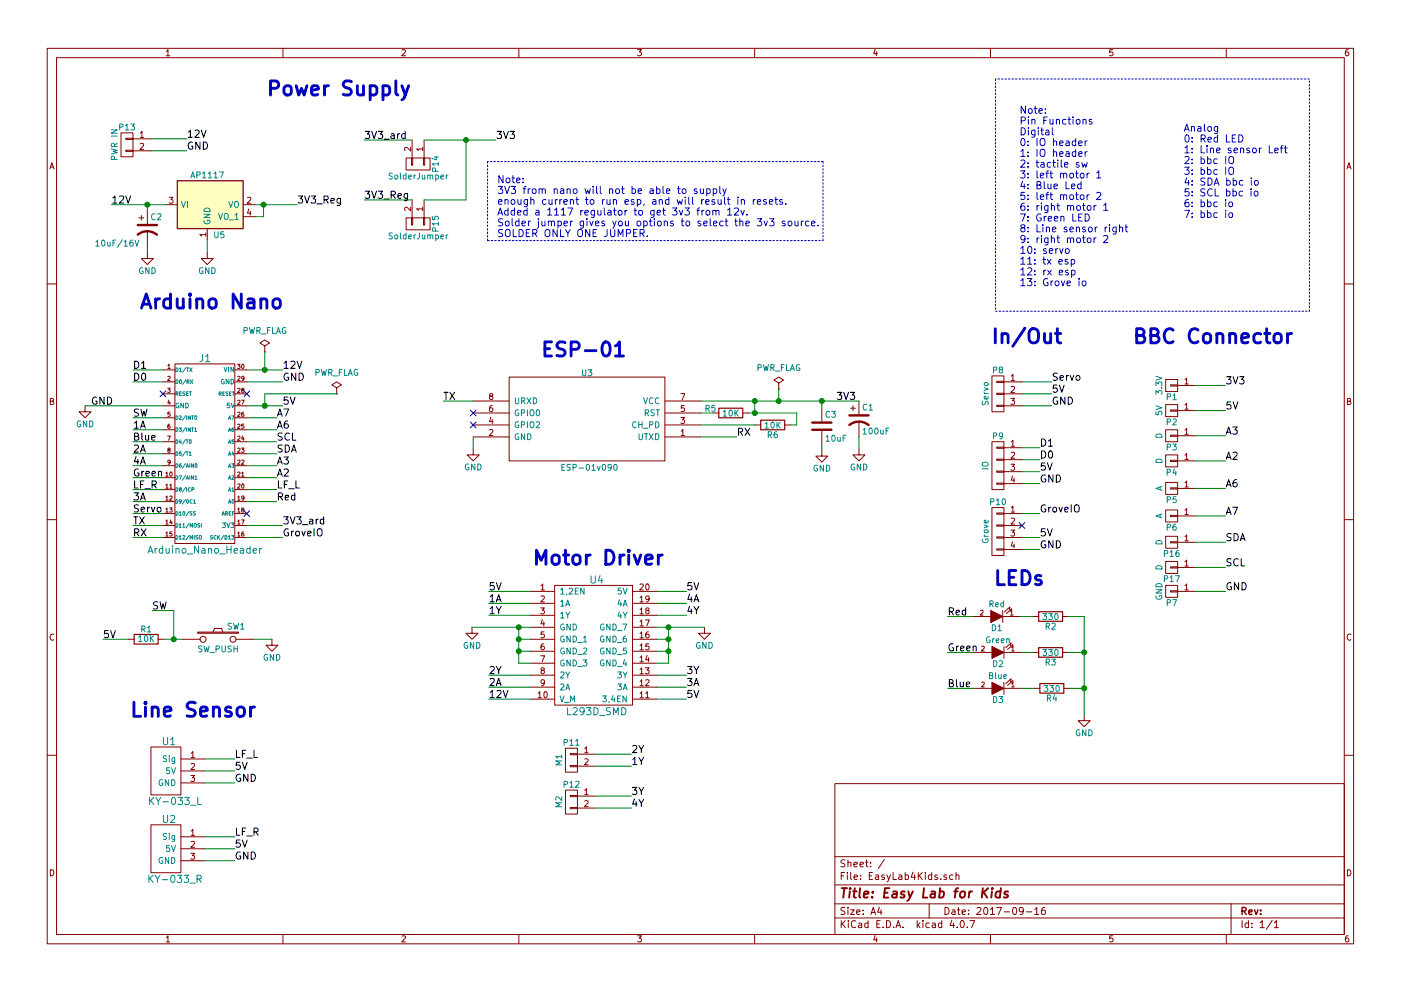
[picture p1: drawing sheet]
EESchema Schematic File Version 2
LIBS:EasyLab4Kids-rescue
LIBS:power
LIBS:device
LIBS:transistors
LIBS:conn
LIBS:linear
LIBS:regul
LIBS:74xx
LIBS:cmos4000
LIBS:adc-dac
LIBS:memory
LIBS:xilinx
LIBS:microcontrollers
LIBS:dsp
LIBS:microchip
LIBS:analog_switches
LIBS:motorola
LIBS:texas
LIBS:intel
LIBS:audio
LIBS:interface
LIBS:digital-audio
LIBS:philips
LIBS:display
LIBS:cypress
LIBS:siliconi
LIBS:opto
LIBS:atmel
LIBS:contrib
LIBS:valves
LIBS:w_connectors
LIBS:ESP8266
LIBS:EasyLab4Kids-cache
EELAYER 25 0
EELAYER END
$Descr A4 11693 8268
encoding utf-8
Sheet 1 1
Title "Easy Lab for Kids"
Date "2017-09-16"
Rev ""
Comp ""
Comment1 ""
Comment2 ""
Comment3 ""
Comment4 ""
$EndDescr
$Comp
L Arduino_Nano_Header J1
U 1 1
P 1710 3780
F 0 "J1" H 1710 4580 60  0000 C CNN
F 1 "Arduino_Nano_Header" H 1710 2980 60  0000 C CNN
F 2 "EasyLabs4Kids:arduino_nano_header" H 1710 3780 60  0001 C CNN
F 3 "" H 1710 3780 60  0000 C CNN
	1    1710 3780
	1    0    0    -1  
$EndComp
$Comp
L ESP-01v090 U3
U 1 1
P 4900 3490
F 0 "U3" H 4900 3110 50  0000 C CNN
F 1 "ESP-01v090" H 4880 3900 50  0000 C CNN
F 2 "EasyLabs4Kids:ESP-01_SilkScreen" H 4900 3490 50  0001 C CNN
F 3 "" H 4900 3490 50  0001 C CNN
	1    4900 3490
	-1   0    0    1   
$EndComp
$Comp
L LED-RESCUE-EasyLab4Kids D1
U 1 1
P 8320 5140
F 0 "D1" H 8320 5240 50  0000 C CNN
F 1 "Red" H 8320 5040 50  0000 C CNN
F 2 "EasyLabs4Kids:LED-5MM" H 8320 5140 50  0001 C CNN
F 3 "" H 8320 5140 50  0000 C CNN
	1    8320 5140
	-1   0    0    1   
$EndComp
$Comp
L LED-RESCUE-EasyLab4Kids D2
U 1 1
P 8330 5440
F 0 "D2" H 8330 5540 50  0000 C CNN
F 1 "Green" H 8330 5340 50  0000 C CNN
F 2 "EasyLabs4Kids:LED-5MM" H 8330 5440 50  0001 C CNN
F 3 "" H 8330 5440 50  0000 C CNN
	1    8330 5440
	-1   0    0    1   
$EndComp
$Comp
L LED-RESCUE-EasyLab4Kids D3
U 1 1
P 8330 5740
F 0 "D3" H 8330 5840 50  0000 C CNN
F 1 "Blue" H 8330 5640 50  0000 C CNN
F 2 "EasyLabs4Kids:LED-5MM" H 8330 5740 50  0001 C CNN
F 3 "" H 8330 5740 50  0000 C CNN
	1    8330 5740
	-1   0    0    1   
$EndComp
$Comp
L R R2
U 1 1
P 8770 5140
F 0 "R2" V 8850 5140 50  0000 C CNN
F 1 "330" V 8770 5140 50  0000 C CNN
F 2 "EasyLabs4Kids:C_0805_HandSoldering" V 8700 5140 50  0001 C CNN
F 3 "" H 8770 5140 50  0000 C CNN
	1    8770 5140
	0    1    1    0   
$EndComp
$Comp
L R R3
U 1 1
P 8770 5440
F 0 "R3" V 8850 5440 50  0000 C CNN
F 1 "330" V 8770 5440 50  0000 C CNN
F 2 "EasyLabs4Kids:C_0805_HandSoldering" V 8700 5440 50  0001 C CNN
F 3 "" H 8770 5440 50  0000 C CNN
	1    8770 5440
	0    1    1    0   
$EndComp
$Comp
L R R4
U 1 1
P 8780 5740
F 0 "R4" V 8860 5740 50  0000 C CNN
F 1 "330" V 8780 5740 50  0000 C CNN
F 2 "EasyLabs4Kids:C_0805_HandSoldering" V 8710 5740 50  0001 C CNN
F 3 "" H 8780 5740 50  0000 C CNN
	1    8780 5740
	0    1    1    0   
$EndComp
$Comp
L SW_PUSH SW1
U 1 1
P 1820 5330
F 0 "SW1" H 1970 5440 50  0000 C CNN
F 1 "SW_PUSH" H 1820 5250 50  0000 C CNN
F 2 "EasyLabs4Kids:PCB_PUSH_edit" H 1820 5330 50  0001 C CNN
F 3 "" H 1820 5330 50  0000 C CNN
	1    1820 5330
	1    0    0    -1  
$EndComp
$Comp
L KY-033 U1
U 1 1
P 1510 6430
F 0 "U1" H 1410 6680 60  0000 C CNN
F 1 "KY-033_L" H 1460 6180 60  0000 C CNN
F 2 "EasyLabs4Kids:Pin_Header_Straight_1x03" H 1510 6430 60  0001 C CNN
F 3 "" H 1510 6430 60  0001 C CNN
	1    1510 6430
	1    0    0    -1  
$EndComp
$Comp
L KY-033 U2
U 1 1
P 1510 7080
F 0 "U2" H 1410 7330 60  0000 C CNN
F 1 "KY-033_R" H 1460 6830 60  0000 C CNN
F 2 "EasyLabs4Kids:Pin_Header_Straight_1x03" H 1510 7080 60  0001 C CNN
F 3 "" H 1510 7080 60  0001 C CNN
	1    1510 7080
	1    0    0    -1  
$EndComp
$Comp
L CONN_01X03 P8
U 1 1
P 8330 3280
F 0 "P8" H 8330 3480 50  0000 C CNN
F 1 "Servo" V 8430 3280 50  0000 C CNN
F 2 "EasyLabs4Kids:Pin_Header_Straight_1x03" H 8330 3280 50  0001 C CNN
F 3 "" H 8330 3280 50  0000 C CNN
	1    8330 3280
	-1   0    0    -1  
$EndComp
$Comp
L CONN_01X02 P11
U 1 1
P 4770 6340
F 0 "P11" H 4770 6490 50  0000 C CNN
F 1 "M1" V 4870 6340 50  0000 C CNN
F 2 "EasyLabs4Kids:mkds_1,5-2" H 4770 6340 50  0001 C CNN
F 3 "" H 4770 6340 50  0000 C CNN
	1    4770 6340
	-1   0    0    -1  
$EndComp
$Comp
L CONN_01X02 P12
U 1 1
P 4770 6690
F 0 "P12" H 4770 6840 50  0000 C CNN
F 1 "M2" V 4870 6690 50  0000 C CNN
F 2 "EasyLabs4Kids:mkds_1,5-2" H 4770 6690 50  0001 C CNN
F 3 "" H 4770 6690 50  0000 C CNN
	1    4770 6690
	-1   0    0    -1  
$EndComp
$Comp
L CONN_01X04 P9
U 1 1
P 8330 3880
F 0 "P9" H 8330 4130 50  0000 C CNN
F 1 "IO" V 8430 3880 50  0000 C CNN
F 2 "EasyLabs4Kids:Pin_Header_Straight_1x04" H 8330 3880 50  0001 C CNN
F 3 "" H 8330 3880 50  0000 C CNN
	1    8330 3880
	-1   0    0    -1  
$EndComp
$Comp
L GND #PWR01
U 1 1
P 710 3380
F 0 "#PWR01" H 710 3130 50  0001 C CNN
F 1 "GND" H 710 3230 50  0000 C CNN
F 2 "" H 710 3380 50  0000 C CNN
F 3 "" H 710 3380 50  0000 C CNN
	1    710  3380
	1    0    0    -1  
$EndComp
Text Label 760  3380 0    60   ~ 0
GND
Text Label 2360 3180 0    60   ~ 0
GND
Text Label 2360 3080 0    60   ~ 0
12V
NoConn ~ 2060 3280
NoConn ~ 1360 3280
Text Label 2360 3380 0    60   ~ 0
5V
NoConn ~ 2060 4280
Text Label 6980 3340 0    60   ~ 0
3V3
Text Label 6150 3640 0    60   ~ 0
RX
Text Label 3700 3340 0    60   ~ 0
TX
NoConn ~ 3950 3440
NoConn ~ 3950 3540
$Comp
L GND #PWR02
U 1 1
P 3950 3740
F 0 "#PWR02" H 3950 3490 50  0001 C CNN
F 1 "GND" H 3950 3590 50  0000 C CNN
F 2 "" H 3950 3740 50  0000 C CNN
F 3 "" H 3950 3740 50  0000 C CNN
	1    3950 3740
	1    0    0    -1  
$EndComp
Text Label 1110 4380 0    60   ~ 0
TX
Text Label 1110 4480 0    60   ~ 0
RX
$Comp
L R R5
U 1 1
P 6100 3440
F 0 "R5" V 6060 3270 50  0000 C CNN
F 1 "10K" V 6100 3440 50  0000 C CNN
F 2 "EasyLabs4Kids:C_0805_HandSoldering" V 6030 3440 50  0001 C CNN
F 3 "" H 6100 3440 50  0000 C CNN
	1    6100 3440
	0    1    1    0   
$EndComp
$Comp
L R R6
U 1 1
P 6450 3540
F 0 "R6" V 6530 3540 50  0000 C CNN
F 1 "10K" V 6450 3540 50  0000 C CNN
F 2 "EasyLabs4Kids:C_0805_HandSoldering" V 6380 3540 50  0001 C CNN
F 3 "" H 6450 3540 50  0000 C CNN
	1    6450 3540
	0    1    1    0   
$EndComp
Text Label 1960 6430 0    60   ~ 0
5V
Text Label 1960 7080 0    60   ~ 0
5V
Text Label 1960 6530 0    60   ~ 0
GND
Text Label 1960 7180 0    60   ~ 0
GND
Text Label 1960 6330 0    60   ~ 0
LF_L
Text Label 2310 4080 0    60   ~ 0
LF_L
Text Label 1960 6980 0    60   ~ 0
LF_R
Text Label 1110 4080 0    60   ~ 0
LF_R
Text Notes 8510 2380 0    60   ~ 0
Note:\nPin Functions\nDigital\n0: IO header\n1: IO header\n2: tactile sw\n3: left motor 1\n4: Blue Led\n5: left motor 2\n6: right motor 1\n7: Green LED\n8: Line sensor right\n9: right motor 2\n10: servo\n11: tx esp\n12: rx esp\n13: Grove io
Text Label 8780 3280 0    60   ~ 0
5V
Text Label 8780 3380 0    60   ~ 0
GND
Text Label 1110 4280 0    60   ~ 0
Servo
Text Label 1110 3580 0    60   ~ 0
1A
Text Label 1110 3780 0    60   ~ 0
2A
Text Label 1110 4180 0    60   ~ 0
3A
Text Label 1110 3880 0    60   ~ 0
4A
Text Label 1110 3480 0    60   ~ 0
SW
Text Label 8680 3930 0    60   ~ 0
5V
Text Label 8680 4030 0    60   ~ 0
GND
Text Label 2310 3780 0    60   ~ 0
SDA
Text Label 2310 4180 0    60   ~ 0
Red
Text Label 1110 3980 0    60   ~ 0
Green
Text Label 1110 3680 0    60   ~ 0
Blue
Text Label 2310 3680 0    60   ~ 0
SCL
Text Label 2310 3980 0    60   ~ 0
A2
$Comp
L R R1
U 1 1
P 1220 5330
F 0 "R1" V 1300 5330 50  0000 C CNN
F 1 "10K" V 1220 5330 50  0000 C CNN
F 2 "EasyLabs4Kids:C_0805_HandSoldering" V 1150 5330 50  0001 C CNN
F 3 "" H 1220 5330 50  0000 C CNN
	1    1220 5330
	0    -1   -1   0   
$EndComp
Text Label 860  5330 0    60   ~ 0
5V
Text Label 1270 5090 0    60   ~ 0
SW
$Comp
L GND #PWR03
U 1 1
P 9050 5960
F 0 "#PWR03" H 9050 5710 50  0001 C CNN
F 1 "GND" H 9050 5810 50  0000 C CNN
F 2 "" H 9050 5960 50  0000 C CNN
F 3 "" H 9050 5960 50  0000 C CNN
	1    9050 5960
	1    0    0    -1  
$EndComp
Text Label 7910 5140 0    60   ~ 0
Red
Text Label 7910 5440 0    60   ~ 0
Green
Text Label 7910 5740 0    60   ~ 0
Blue
$Comp
L CONN_01X01 P1
U 1 1
P 9780 3210
F 0 "P1" H 9780 3310 50  0000 C CNN
F 1 "3.3V" V 9880 3210 50  0000 C CNN
F 2 "EasyLabs4Kids:BBC_CONNECTOR" H 9780 3210 50  0001 C CNN
F 3 "" H 9780 3210 50  0000 C CNN
	1    9780 3210
	-1   0    0    1   
$EndComp
$Comp
L CONN_01X01 P2
U 1 1
P 9780 3420
F 0 "P2" H 9780 3520 50  0000 C CNN
F 1 "5V" V 9880 3420 50  0000 C CNN
F 2 "EasyLabs4Kids:BBC_CONNECTOR" H 9780 3420 50  0001 C CNN
F 3 "" H 9780 3420 50  0000 C CNN
	1    9780 3420
	-1   0    0    1   
$EndComp
$Comp
L CONN_01X01 P4
U 1 1
P 9780 3840
F 0 "P4" H 9780 3940 50  0000 C CNN
F 1 "D" V 9880 3840 50  0000 C CNN
F 2 "EasyLabs4Kids:BBC_CONNECTOR" H 9780 3840 50  0001 C CNN
F 3 "" H 9780 3840 50  0000 C CNN
	1    9780 3840
	-1   0    0    1   
$EndComp
$Comp
L CONN_01X01 P5
U 1 1
P 9780 4070
F 0 "P5" H 9780 4170 50  0000 C CNN
F 1 "A" V 9880 4070 50  0000 C CNN
F 2 "EasyLabs4Kids:BBC_CONNECTOR" H 9780 4070 50  0001 C CNN
F 3 "" H 9780 4070 50  0000 C CNN
	1    9780 4070
	-1   0    0    1   
$EndComp
$Comp
L CONN_01X01 P7
U 1 1
P 9780 4930
F 0 "P7" H 9780 5030 50  0000 C CNN
F 1 "GND" V 9880 4930 50  0000 C CNN
F 2 "EasyLabs4Kids:BBC_CONNECTOR" H 9780 4930 50  0001 C CNN
F 3 "" H 9780 4930 50  0000 C CNN
	1    9780 4930
	-1   0    0    1   
$EndComp
Text Label 10230 4930 0    60   ~ 0
GND
Text Label 10230 3420 0    60   ~ 0
5V
Text Label 10230 3840 0    60   ~ 0
A2
Text Label 10230 3210 0    60   ~ 0
3V3
Text Label 2310 3480 0    60   ~ 0
A7
Text Label 2310 3580 0    60   ~ 0
A6
Text Label 10230 4300 0    60   ~ 0
A7
Text Label 10230 4070 0    60   ~ 0
A6
Text Label 2360 4480 0    60   ~ 0
GroveIO
$Comp
L CONN_01X04 P10
U 1 1
P 8330 4430
F 0 "P10" H 8330 4680 50  0000 C CNN
F 1 "Grove" V 8430 4430 50  0000 C CNN
F 2 "EasyLabs4Kids:grove_1x04" H 8330 4430 50  0001 C CNN
F 3 "" H 8330 4430 50  0000 C CNN
	1    8330 4430
	-1   0    0    -1  
$EndComp
Text Label 8680 4480 0    60   ~ 0
5V
Text Label 8680 4580 0    60   ~ 0
GND
Text Label 8680 4280 0    60   ~ 0
GroveIO
NoConn ~ 8530 4380
Text Label 8780 3180 0    60   ~ 0
Servo
Text Label 8680 3830 0    60   ~ 0
D0
Text Label 8680 3730 0    60   ~ 0
D1
Text Label 1110 3080 0    60   ~ 0
D1
Text Label 1110 3180 0    60   ~ 0
D0
$Comp
L CONN_01X01 P6
U 1 1
P 9780 4300
F 0 "P6" H 9780 4400 50  0000 C CNN
F 1 "A" V 9880 4300 50  0000 C CNN
F 2 "EasyLabs4Kids:BBC_CONNECTOR" H 9780 4300 50  0001 C CNN
F 3 "" H 9780 4300 50  0000 C CNN
	1    9780 4300
	-1   0    0    1   
$EndComp
Text Label 2310 3880 0    60   ~ 0
A3
Text Label 10230 3630 0    60   ~ 0
A3
$Comp
L CONN_01X01 P3
U 1 1
P 9780 3630
F 0 "P3" H 9780 3730 50  0000 C CNN
F 1 "D" V 9880 3630 50  0000 C CNN
F 2 "EasyLabs4Kids:BBC_CONNECTOR" H 9780 3630 50  0001 C CNN
F 3 "" H 9780 3630 50  0000 C CNN
	1    9780 3630
	-1   0    0    1   
$EndComp
Text Label 4080 5830 0    60   ~ 0
12V
Text Label 5730 4930 0    60   ~ 0
5V
$Comp
L GND #PWR04
U 1 1
P 3940 5230
F 0 "#PWR04" H 3940 4980 50  0001 C CNN
F 1 "GND" H 3940 5080 50  0000 C CNN
F 2 "" H 3940 5230 50  0000 C CNN
F 3 "" H 3940 5230 50  0000 C CNN
	1    3940 5230
	1    0    0    -1  
$EndComp
$Comp
L GND #PWR05
U 1 1
P 5880 5230
F 0 "#PWR05" H 5880 4980 50  0001 C CNN
F 1 "GND" H 5880 5080 50  0000 C CNN
F 2 "" H 5880 5230 50  0000 C CNN
F 3 "" H 5880 5230 50  0000 C CNN
	1    5880 5230
	1    0    0    -1  
$EndComp
Text Label 5730 5830 0    60   ~ 0
5V
Text Label 4080 4930 0    60   ~ 0
5V
Text Label 4080 5030 0    60   ~ 0
1A
Text Label 4080 5730 0    60   ~ 0
2A
Text Label 5730 5730 0    60   ~ 0
3A
Text Label 5730 5030 0    60   ~ 0
4A
Text Label 5270 6390 0    60   ~ 0
1Y
Text Label 5270 6290 0    60   ~ 0
2Y
Text Label 5270 6640 0    60   ~ 0
3Y
Text Label 5270 6740 0    60   ~ 0
4Y
Text Label 1560 1150 0    60   ~ 0
12V
Text Label 1560 1250 0    60   ~ 0
GND
Text Label 10230 4520 0    60   ~ 0
SDA
Text Label 10230 4730 0    60   ~ 0
SCL
Text Label 4080 5130 0    60   ~ 0
1Y
Text Label 4080 5630 0    60   ~ 0
2Y
Text Label 5730 5630 0    60   ~ 0
3Y
Text Label 5730 5130 0    60   ~ 0
4Y
$Comp
L PWR_FLAG #FLG06
U 1 1
P 6500 3240
F 0 "#FLG06" H 6500 3335 50  0001 C CNN
F 1 "PWR_FLAG" H 6500 3420 50  0000 C CNN
F 2 "" H 6500 3240 50  0000 C CNN
F 3 "" H 6500 3240 50  0000 C CNN
	1    6500 3240
	1    0    0    -1  
$EndComp
$Comp
L PWR_FLAG #FLG07
U 1 1
P 2210 2930
F 0 "#FLG07" H 2210 3025 50  0001 C CNN
F 1 "PWR_FLAG" H 2210 3110 50  0000 C CNN
F 2 "" H 2210 2930 50  0000 C CNN
F 3 "" H 2210 2930 50  0000 C CNN
	1    2210 2930
	1    0    0    -1  
$EndComp
$Comp
L PWR_FLAG #FLG08
U 1 1
P 2810 3280
F 0 "#FLG08" H 2810 3375 50  0001 C CNN
F 1 "PWR_FLAG" H 2810 3460 50  0000 C CNN
F 2 "" H 2810 3280 50  0000 C CNN
F 3 "" H 2810 3280 50  0000 C CNN
	1    2810 3280
	1    0    0    -1  
$EndComp
$Comp
L CP1 C1
U 1 1
P 7170 3490
F 0 "C1" H 7195 3590 50  0000 L CNN
F 1 "100uF" H 7195 3390 50  0000 L CNN
F 2 "EasyLabs4Kids:C_0805_HandSoldering" H 7170 3490 50  0001 C CNN
F 3 "" H 7170 3490 50  0000 C CNN
	1    7170 3490
	1    0    0    -1  
$EndComp
$Comp
L GND #PWR09
U 1 1
P 7170 3740
F 0 "#PWR09" H 7170 3490 50  0001 C CNN
F 1 "GND" H 7170 3590 50  0000 C CNN
F 2 "" H 7170 3740 50  0000 C CNN
F 3 "" H 7170 3740 50  0000 C CNN
	1    7170 3740
	1    0    0    -1  
$EndComp
$Comp
L AP1117 U5
U 1 1
P 1730 1700
F 0 "U5" H 1830 1450 50  0000 C CNN
F 1 "AP1117" H 1730 1950 50  0000 C CNN
F 2 "EasyLabs4Kids:SOT-223" H 1730 1350 50  0001 C CNN
F 3 "" H 1830 1450 50  0000 C CNN
	1    1730 1700
	1    0    0    -1  
$EndComp
$Comp
L GND #PWR010
U 1 1
P 1730 2100
F 0 "#PWR010" H 1730 1850 50  0001 C CNN
F 1 "GND" H 1730 1950 50  0000 C CNN
F 2 "" H 1730 2100 50  0000 C CNN
F 3 "" H 1730 2100 50  0000 C CNN
	1    1730 2100
	1    0    0    -1  
$EndComp
Text Label 930  1700 0    60   ~ 0
12V
Text Label 2480 1700 0    60   ~ 0
3V3_Reg
$Comp
L CP1 C2
U 1 1
P 1230 1900
F 0 "C2" H 1255 2000 50  0000 L CNN
F 1 "10uF/16V" H 790 1780 50  0000 L CNN
F 2 "EasyLabs4Kids:C_0805_HandSoldering" H 1230 1900 50  0001 C CNN
F 3 "" H 1230 1900 50  0000 C CNN
	1    1230 1900
	1    0    0    -1  
$EndComp
Wire Wire Line
	1360 3380 710  3380
Wire Wire Line
	2060 3180 2360 3180
Wire Wire Line
	2060 3080 2360 3080
Wire Wire Line
	2060 3380 2360 3380
Wire Wire Line
	5850 3340 7170 3340
Wire Wire Line
	5850 3640 6150 3640
Wire Wire Line
	3950 3340 3700 3340
Wire Wire Line
	3950 3740 3950 3640
Wire Wire Line
	1360 3680 1110 3680
Wire Wire Line
	1360 3780 1110 3780
Wire Wire Line
	5850 3540 6300 3540
Wire Wire Line
	5850 3440 5950 3440
Wire Wire Line
	6250 3440 6650 3440
Wire Wire Line
	6650 3440 6650 3540
Wire Wire Line
	6650 3540 6600 3540
Wire Wire Line
	6300 3440 6300 3340
Connection ~ 6300 3340
Connection ~ 6300 3440
Wire Wire Line
	1710 6330 1960 6330
Wire Wire Line
	1710 6980 1960 6980
Wire Wire Line
	1710 7080 1960 7080
Wire Wire Line
	1710 7180 1960 7180
Wire Wire Line
	1710 6430 1960 6430
Wire Wire Line
	1710 6530 1960 6530
Wire Wire Line
	1360 3480 1110 3480
Wire Wire Line
	1110 3580 1360 3580
Wire Wire Line
	8530 3180 8780 3180
Wire Wire Line
	8530 3280 8780 3280
Wire Wire Line
	8530 3380 8780 3380
Wire Wire Line
	1360 4280 1110 4280
Wire Wire Line
	1110 3880 1360 3880
Wire Wire Line
	1360 4180 1110 4180
Wire Wire Line
	1360 3980 1110 3980
Wire Wire Line
	1110 4080 1360 4080
Wire Wire Line
	1360 4480 1110 4480
Wire Wire Line
	1110 4380 1360 4380
Wire Wire Line
	8680 3730 8530 3730
Wire Wire Line
	8530 3830 8680 3830
Wire Wire Line
	8530 3930 8680 3930
Wire Wire Line
	8530 4030 8680 4030
Wire Wire Line
	2060 3680 2310 3680
Wire Wire Line
	2060 3780 2310 3780
Wire Wire Line
	2060 3880 2310 3880
Wire Wire Line
	2060 3980 2310 3980
Wire Wire Line
	2060 4080 2310 4080
Wire Wire Line
	2060 4180 2310 4180
Wire Wire Line
	2120 5330 2270 5330
Wire Wire Line
	9980 3420 10230 3420
Wire Wire Line
	9980 3840 10230 3840
Wire Wire Line
	9980 4070 10230 4070
Wire Wire Line
	9980 4930 10230 4930
Wire Wire Line
	9980 3210 10230 3210
Wire Wire Line
	2060 3580 2310 3580
Wire Wire Line
	2060 3480 2310 3480
Wire Wire Line
	2060 4480 2360 4480
Wire Wire Line
	8680 4280 8530 4280
Wire Wire Line
	8530 4480 8680 4480
Wire Wire Line
	8530 4580 8680 4580
Wire Wire Line
	1360 3080 1110 3080
Wire Wire Line
	1110 3180 1360 3180
Wire Wire Line
	9980 4300 10230 4300
Wire Wire Line
	9980 3630 10230 3630
Wire Wire Line
	4430 5830 4080 5830
Wire Wire Line
	5480 4930 5730 4930
Wire Wire Line
	4430 5330 4330 5330
Wire Wire Line
	4330 5230 4330 5530
Wire Wire Line
	4330 5430 4430 5430
Wire Wire Line
	5480 5330 5580 5330
Wire Wire Line
	5580 5230 5580 5530
Wire Wire Line
	5580 5430 5480 5430
Wire Wire Line
	4430 4930 4080 4930
Wire Wire Line
	5480 5830 5730 5830
Wire Wire Line
	4080 5030 4430 5030
Wire Wire Line
	4080 5130 4430 5130
Wire Wire Line
	4430 5630 4080 5630
Wire Wire Line
	4080 5730 4430 5730
Wire Wire Line
	5480 5730 5730 5730
Wire Wire Line
	5480 5630 5730 5630
Wire Wire Line
	5480 5030 5730 5030
Wire Wire Line
	5480 5130 5730 5130
Wire Wire Line
	4970 6290 5270 6290
Wire Wire Line
	4970 6390 5270 6390
Wire Wire Line
	4970 6640 5270 6640
Wire Wire Line
	4970 6740 5270 6740
Wire Wire Line
	1260 1150 1560 1150
Wire Wire Line
	1260 1250 1560 1250
Wire Wire Line
	6500 3240 6500 3340
Connection ~ 6500 3340
Wire Wire Line
	2210 2930 2210 3080
Connection ~ 2210 3080
Wire Wire Line
	2210 3380 2210 3280
Wire Wire Line
	2210 3280 2810 3280
Connection ~ 2210 3380
Wire Wire Line
	7910 5440 8130 5440
Wire Wire Line
	7910 5140 8120 5140
Wire Wire Line
	7910 5740 8130 5740
Wire Wire Line
	7170 3740 7170 3640
Wire Wire Line
	930  1700 1380 1700
Wire Wire Line
	1730 2000 1730 2100
Wire Wire Line
	2130 1700 2480 1700
Wire Wire Line
	1230 1750 1230 1700
Connection ~ 1230 1700
Wire Wire Line
	1230 2050 1230 2100
$Comp
L GND #PWR011
U 1 1
P 1230 2100
F 0 "#PWR011" H 1230 1850 50  0001 C CNN
F 1 "GND" H 1230 1950 50  0000 C CNN
F 2 "" H 1230 2100 50  0000 C CNN
F 3 "" H 1230 2100 50  0000 C CNN
	1    1230 2100
	1    0    0    -1  
$EndComp
Wire Wire Line
	2060 4380 2360 4380
Text Label 2360 4380 0    60   ~ 0
3V3_ard
$Comp
L CONN_01X02 P14
U 1 1
P 3490 1360
F 0 "P14" H 3490 1510 50  0000 C CNN
F 1 "SolderJumper" V 3590 1360 50  0000 C CNN
F 2 "EasyLabs4Kids:SolderJumper" H 3490 1360 50  0001 C CNN
F 3 "" H 3490 1360 50  0000 C CNN
	1    3490 1360
	0    1    1    0   
$EndComp
$Comp
L CONN_01X02 P15
U 1 1
P 3490 1860
F 0 "P15" H 3490 2010 50  0000 C CNN
F 1 "SolderJumper" V 3590 1860 50  0000 C CNN
F 2 "EasyLabs4Kids:SolderJumper" H 3490 1860 50  0001 C CNN
F 3 "" H 3490 1860 50  0000 C CNN
	1    3490 1860
	0    1    1    0   
$EndComp
Wire Wire Line
	3540 1160 4140 1160
Wire Wire Line
	3540 1660 3890 1660
Wire Wire Line
	3890 1660 3890 1160
Connection ~ 3890 1160
Wire Wire Line
	3440 1160 3040 1160
Wire Wire Line
	3440 1660 3040 1660
Text Label 3040 1660 0    60   ~ 0
3V3_Reg
Text Label 3040 1160 0    60   ~ 0
3V3_ard
Text Label 4140 1160 0    60   ~ 0
3V3
Text Notes 4150 1970 0    60   ~ 0
Note:\n3V3 from nano will not be able to supply\nenough current to run esp, and will result in resets.\nAdded a 1117 regulator to get 3v3 from 12v. \nSolder jumper gives you options to select the 3v3 source.\nSOLDER ONLY ONE JUMPER.
Text Notes 2230 790  0    118  ~ 24
Power Supply
Text Notes 1170 2570 0    118  ~ 24
Arduino Nano
Text Notes 4520 2970 0    118  ~ 24
ESP-01
Text Notes 1090 5980 0    118  ~ 24
Line Sensor
Text Notes 4450 4710 0    118  ~ 24
Motor Driver
Text Notes 9460 2860 0    118  ~ 24
BBC Connector
Text Notes 8280 2860 0    118  ~ 24
In/Out
$Comp
L GND #PWR012
U 1 1
P 2270 5330
F 0 "#PWR012" H 2270 5080 50  0001 C CNN
F 1 "GND" H 2270 5180 50  0000 C CNN
F 2 "" H 2270 5330 50  0000 C CNN
F 3 "" H 2270 5330 50  0000 C CNN
	1    2270 5330
	1    0    0    -1  
$EndComp
Wire Wire Line
	1370 5330 1520 5330
Wire Wire Line
	1070 5330 860  5330
Wire Wire Line
	1450 5330 1450 5090
Wire Wire Line
	1450 5090 1270 5090
Connection ~ 1450 5330
Text Notes 9880 1810 0    60   ~ 0
Analog\n0: Red LED\n1: Line sensor Left\n2: bbc IO\n3: bbc IO\n4: SDA bbc io\n5: SCL bbc io\n6: bbc io\n7: bbc io
Wire Notes Line
	8310 650  8310 2590
Wire Notes Line
	8310 2590 10930 2590
Wire Notes Line
	10930 2590 10930 650 
Wire Notes Line
	10930 650  8310 650 
Wire Notes Line
	4070 1340 4070 2000
Wire Notes Line
	4070 2000 6870 2000
Wire Notes Line
	6870 2000 6870 1340
Wire Notes Line
	6870 1340 4070 1340
Text Notes 8300 4880 0    118  ~ 24
LEDs
$Comp
L C C3
U 1 1
P 6860 3550
F 0 "C3" H 6885 3650 50  0000 L CNN
F 1 "10uF" H 6885 3450 50  0000 L CNN
F 2 "EasyLabs4Kids:C_0805_HandSoldering" H 6898 3400 50  0001 C CNN
F 3 "" H 6860 3550 50  0001 C CNN
	1    6860 3550
	1    0    0    -1  
$EndComp
Wire Wire Line
	6860 3400 6860 3340
Connection ~ 6860 3340
$Comp
L GND #PWR013
U 1 1
P 6860 3750
F 0 "#PWR013" H 6860 3500 50  0001 C CNN
F 1 "GND" H 6860 3600 50  0000 C CNN
F 2 "" H 6860 3750 50  0000 C CNN
F 3 "" H 6860 3750 50  0000 C CNN
	1    6860 3750
	1    0    0    -1  
$EndComp
Wire Wire Line
	6860 3700 6860 3750
$Comp
L CONN_01X02 P13
U 1 1
P 1060 1200
F 0 "P13" H 1060 1350 50  0000 C CNN
F 1 "PWR IN" V 1160 1200 50  0000 C CNN
F 2 "EasyLabs4Kids:mkds_1,5-2" H 1060 1200 50  0001 C CNN
F 3 "" H 1060 1200 50  0000 C CNN
	1    1060 1200
	-1   0    0    -1  
$EndComp
$Comp
L CONN_01X01 P16
U 1 1
P 9780 4520
F 0 "P16" H 9780 4620 50  0000 C CNN
F 1 "D" V 9880 4520 50  0000 C CNN
F 2 "EasyLabs4Kids:BBC_CONNECTOR" H 9780 4520 50  0001 C CNN
F 3 "" H 9780 4520 50  0000 C CNN
	1    9780 4520
	-1   0    0    1   
$EndComp
$Comp
L CONN_01X01 P17
U 1 1
P 9780 4730
F 0 "P17" H 9780 4830 50  0000 C CNN
F 1 "D" V 9880 4730 50  0000 C CNN
F 2 "EasyLabs4Kids:BBC_CONNECTOR" H 9780 4730 50  0001 C CNN
F 3 "" H 9780 4730 50  0000 C CNN
	1    9780 4730
	-1   0    0    1   
$EndComp
Wire Wire Line
	9980 4520 10230 4520
Wire Wire Line
	9980 4730 10230 4730
$Comp
L L293D_SMD U4
U 1 1
P 4980 5330
F 0 "U4" H 4980 5830 60  0000 C CNN
F 1 "L293D_SMD" H 4980 4730 60  0000 C CNN
F 2 "EasyLabs4Kids:SOIC-20_7.5x12.8mm_Pitch1.27mm" H 4980 4880 60  0001 C CNN
F 3 "" H 4980 4880 60  0001 C CNN
	1    4980 5330
	1    0    0    -1  
$EndComp
Wire Wire Line
	3940 5230 4430 5230
Connection ~ 4330 5330
Wire Wire Line
	4330 5530 4430 5530
Connection ~ 4330 5430
Connection ~ 4330 5230
Wire Wire Line
	5480 5230 5880 5230
Wire Wire Line
	5580 5530 5480 5530
Connection ~ 5580 5430
Connection ~ 5580 5230
Connection ~ 5580 5330
Wire Wire Line
	2130 1800 2200 1800
Wire Wire Line
	2200 1800 2200 1700
Connection ~ 2200 1700
Wire Wire Line
	8520 5140 8620 5140
Wire Wire Line
	8530 5440 8620 5440
Wire Wire Line
	8530 5740 8630 5740
Wire Wire Line
	8920 5140 9050 5140
Wire Wire Line
	9050 5140 9050 5960
Wire Wire Line
	8930 5740 9050 5740
Connection ~ 9050 5740
Wire Wire Line
	8920 5440 9050 5440
Connection ~ 9050 5440
$EndSCHEMATC
